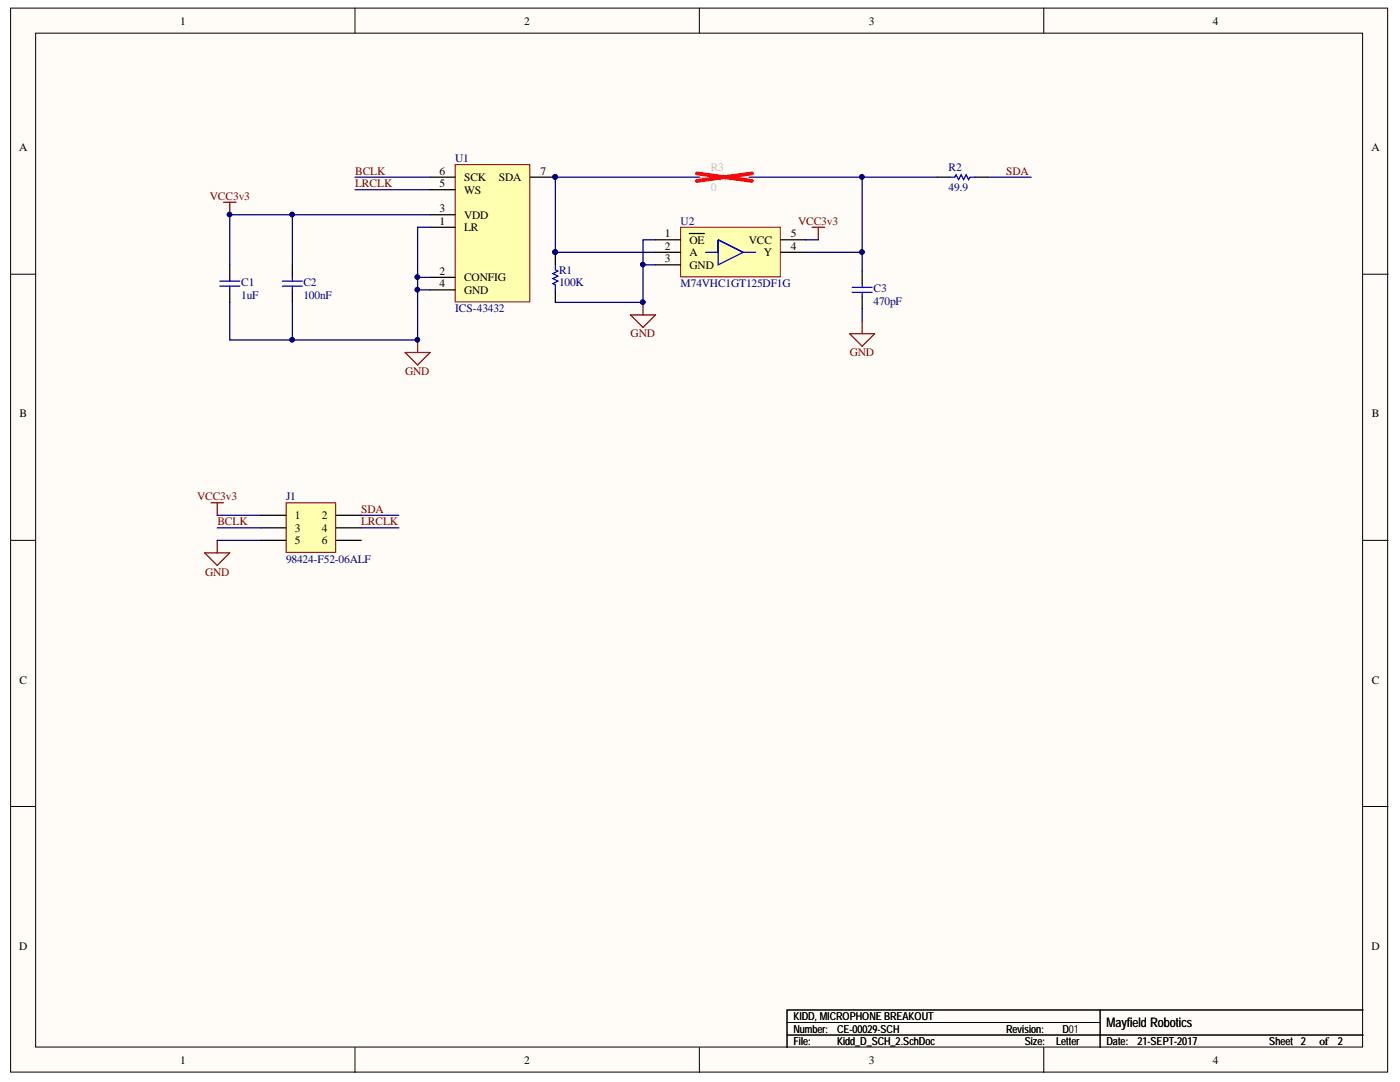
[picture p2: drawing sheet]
<svg xmlns="http://www.w3.org/2000/svg" width="279mm" height="216mm" viewBox="0 0 279 216" stroke-linecap="round" stroke-linejoin="round" font-family="sans-serif">
<g fill="#fffcf8" stroke="#000" stroke-width=".2">
<path d="M2.1 1.6h274.8v212.3h-274.8z"/>
<path d="M7.1 6.6h264.8v202.3h-264.8z"/>
</g>
<g fill="none" stroke="#000" stroke-width=".2">
<path d="M70.8 1.6v5M139.6 1.6v5M208.3 1.6v5M2.1 54.7h5M272 54.7h5M2.1 107.8h5M272 107.8h5M2.1 160.9h5M272 160.9h5M70.8 209v5M139.6 209v5M157.1 206.5h114.9"/>
<path d="M157.1 204h62.5M208.3 209v5M219.6 201.5v7.5M272 201.5h-114.9v7.5"/>
</g>
<path d="M90.8 32.9h14.9v27.3h-14.9z" fill="#ffffb0" stroke="#800000" stroke-width=".2"/>
<path d="M85.8 37.9h5M85.8 35.4h5M105.8 35.4h5M45.9 52.8v2.5M45.9 57.8v2.5M58.3 52.8v2.5M58.3 57.8v2.5M85.8 45.3h5M85.8 55.3h5M85.8 42.9h5M85.8 57.8h5" fill="none" stroke="#000" stroke-width=".25"/>
<circle cx="110.8" cy="35.3" r=".45" fill="#000080" stroke="#000080" stroke-width=".2"/>
<path d="M43.9 56.1h4M43.9 57.1h4M45.9 55.3v.8M45.9 57.1v.7M56.3 56.1h4M56.3 57.1h4M58.3 55.3v.8M58.3 57.1v.7" fill="none" stroke="#00f" stroke-width=".25"/>
<path d="M139.6 35.4h3.5l.2-.5 .5 1 .5-1 .5 1 .5-1 .5 1 .3-.5h3.5" fill="none" stroke="#bfbebc" stroke-width=".25"/>
<path d="M139.1 34.6l11 1.5M150.1 34.6l-11 1.5" fill="none" stroke="#f00" stroke-width=".75"/>
<path d="M135.8 45.3h19.9v9.9h-19.9z" fill="#ffffb0" stroke="#800000" stroke-width=".2"/>
<path d="M110.8 50.3v2.5M110.8 57.8v2.5M130.8 47.8h5M130.8 50.3h5M130.8 52.8h5M137.6 46.6h3M155.8 47.8h5M155.8 50.3h5" fill="none" stroke="#000" stroke-width=".25"/>
<path d="M110.8 52.8v1l.5 .3-1 .5 1 .5-1 .5 1 .5-1 .5 .5 .2v1M140.8 50.3h2.5v-2.5v5l5-2.5-5-2.5 5 2.5h2.5" fill="none" stroke="#00f" stroke-width=".25"/>
<path d="M44.6 40.4h2.5M45.9 40.4v2.5M162.1 45.3h2.5M163.3 45.3v2.5M80.8 70.3h5l-2.5 2.5zM83.3 67.8v2.5M125.8 62.8h5l-2.5 2.5zM128.3 60.3v2.5" fill="none" stroke="#800000" stroke-width=".25"/>
<g fill="#000080" stroke="#000080" stroke-width=".2">
<circle cx="83.3" cy="67.8" r=".45"/>
<circle cx="128.3" cy="60.3" r=".45"/>
<circle cx="45.8" cy="42.8" r=".45"/>
<circle cx="110.8" cy="50.3" r=".45"/>
</g>
<path d="M57.1 100.3h9.9v9.9h-9.9z" fill="#ffffb0" stroke="#800000" stroke-width=".2"/>
<path d="M187.1 35.4h2.5M194.6 35.4h2.5M172.1 54.1v2.5M172.1 59.1v2.5M52.1 102.8h5M52.1 105.3h5M52.1 107.8h5M67.1 102.8h5M67.1 105.3h5M67.1 107.8h5" fill="none" stroke="#000" stroke-width=".25"/>
<path d="M169.6 66.6h5l-2.5 2.5zM172.1 64.1v2.5M40.9 110.3h5l-2.5 2.5zM42.1 100.3h2.5M43.4 100.3v2.5M43.4 107.8v2.5" fill="none" stroke="#800000" stroke-width=".25"/>
<g fill="none" stroke="#000080" stroke-width=".25">
<path d="M70.8 37.9h15M70.8 35.4h15M139.6 35.4h-28.8v14.9h20M149.6 35.4h37.5M172.1 35.4v14.9h-11.3M197.1 35.4h8.7M58.3 42.9v9.9M83.3 57.8h2.5M85.8 42.9h-39.9v9.9M85.8 55.3h-2.5v12.5h-25v-7.5M85.8 45.3h-2.5v10M130.8 47.8h-2.5v5"/>
<path d="M130.8 52.8h-2.5v7.5h-17.5M160.8 47.8h2.5M172.1 50.3v3.8M45.9 60.3v7.5h12.4M172.1 61.6v2.5M43.4 102.8h8.7M43.4 107.8h8.7M43.4 105.3h8.7M72.1 102.8h7.5M72.1 105.3h7.5"/>
</g>
<g fill="#000080" stroke="#000080" stroke-width=".2">
<circle cx="58.3" cy="42.8" r=".45"/>
<circle cx="45.8" cy="42.8" r=".45"/>
<circle cx="83.3" cy="57.8" r=".45"/>
<circle cx="58.3" cy="67.8" r=".45"/>
<circle cx="83.3" cy="67.8" r=".45"/>
<circle cx="83.3" cy="55.3" r=".45"/>
<circle cx="128.3" cy="52.8" r=".45"/>
<circle cx="172" cy="50.3" r=".45"/>
<circle cx="172" cy="35.3" r=".45"/>
<circle cx="128.3" cy="60.3" r=".45"/>
<circle cx="110.8" cy="35.3" r=".45"/>
<circle cx="110.8" cy="50.3" r=".45"/>
</g>
<path d="M189.6 35.4h1l.2-.5 .5 1 .5-1 .5 1 .5-1 .5 1 .3-.5h1M170.1 57.3h4M170.1 58.3h4M172.1 56.6v.7M172.1 58.3v.8" fill="none" stroke="#00f" stroke-width=".25"/>
<text font-size="2.6" x="220.8" y="205">Mayfield Robotics</text>
<g font-size="2.3">
<text x="35.9" y="4.9">1</text>
<text x="104.6" y="4.9">2</text>
<text x="173.4" y="4.9">3</text>
<text x="242.1" y="4.9">4</text>
<text x="3.8" y="30.2">A</text>
<text x="87.7" y="34.8">6</text>
<text x="107.8" y="34.8">7</text>
<text x="273.7" y="30.2">A</text>
<text x="87.7" y="37.4">5</text>
<text x="92.6" y="38.6">WS</text>
<text x="92.6" y="36.1">SCK</text>
<text x="99.6" y="36.1">SDA</text>
<text x="87.7" y="44.9">1</text>
<text x="87.7" y="42.4">3</text>
<text x="92.6" y="46.1">LR</text>
<text x="92.6" y="43.6">VDD</text>
<text x="132.7" y="47.4">1</text>
<text x="157.8" y="47.4">5</text>
<text x="132.7" y="49.9">2</text>
<text x="132.7" y="52.3">3</text>
<text x="137.6" y="48.6">OE</text>
<text x="137.6" y="51.1">A</text>
<text x="137.6" y="53.6">GND</text>
<text x="149.5" y="48.6">VCC</text>
<text x="152.4" y="51.1">Y</text>
<text x="157.8" y="49.9">4</text>
<text x="87.7" y="54.9">2</text>
<text x="87.7" y="57.3">4</text>
<text x="92.6" y="56.1">CONFIG</text>
<text x="92.6" y="58.6">GND</text>
<text x="3.9" y="83.3">B</text>
<text x="273.8" y="83.3">B</text>
<text x="58.9" y="103.6">1</text>
<text x="58.9" y="106.1">3</text>
<text x="64.2" y="103.6">2</text>
<text x="64.2" y="106.1">4</text>
<text x="58.9" y="108.6">5</text>
<text x="64.2" y="108.6">6</text>
<text x="3.9" y="136.4">C</text>
<text x="273.8" y="136.4">C</text>
<text x="3.8" y="189.5">D</text>
<text x="273.7" y="189.5">D</text>
<text x="263.3" y="208.5">of</text>
<text x="35.9" y="212.2">1</text>
<text x="104.6" y="212.2">2</text>
<text x="173.4" y="212.2">3</text>
<text x="242.1" y="212.2">4</text>
</g>
<g font-size="2.3" fill="#800000">
<text x="70.9" y="34.8">BCLK</text>
<text x="200.8" y="34.8">SDA</text>
<text x="41.9" y="39.8">VCC3v3</text>
<text x="70.9" y="37.4">LRCLK</text>
<text x="159.3" y="44.9">VCC3v3</text>
<text x="125.9" y="67.3">GND</text>
<text x="169.6" y="71.1">GND</text>
<text x="80.9" y="74.8">GND</text>
<text x="39.3" y="99.9">VCC3v3</text>
<text x="43.4" y="104.9">BCLK</text>
<text x="72.1" y="102.3">SDA</text>
<text x="72.1" y="104.9">LRCLK</text>
<text x="40.9" y="114.8">GND</text>
</g>
<g font-size="2.3" fill="#000080">
<text x="90.8" y="32.4">U1</text>
<text x="189.3" y="34.1">R2</text>
<text x="189.3" y="38.1">49.9</text>
<text x="135.8" y="44.9">U2</text>
<text x="48.1" y="59.6">1uF</text>
<text x="48.1" y="57.1">C1</text>
<text x="60.6" y="59.6">100nF</text>
<text x="60.6" y="57.1">C2</text>
<text x="111.6" y="57.1">100K</text>
<text x="111.6" y="54.6">R1</text>
<text x="135.8" y="57.3">M74VHC1GT125DF1G</text>
<text x="174.3" y="58.3">C3</text>
<text x="90.8" y="62.3">ICS-43432</text>
<text x="174.3" y="60.9">470pF</text>
<text x="57.1" y="99.9">J1</text>
<text x="57.1" y="112.3">98424-F52-06ALF</text>
</g>
<g font-size="2.3" fill="#bfbebc">
<text x="141.8" y="34.1">R3</text>
<text x="141.8" y="38.1">0</text>
</g>
<g font-size="2.2">
<text x="158.3" y="203.5">KIDD, MICROPHONE BREAKOUT</text>
<text x="158.3" y="206.1">Number:</text>
<text x="158.3" y="208.5">File:</text>
<text x="167" y="206.1">CE-00029-SCH</text>
<text x="167" y="208.5">Kidd_D_SCH_2.SchDoc</text>
<text x="200.8" y="206.1">Revision:</text>
<text x="204.5" y="208.5">Size:</text>
<text x="210.8" y="208.5">Letter</text>
<text x="212" y="206.1">D01</text>
<text x="212" y="206.1">D</text>
<text x="220.8" y="208.5">Date:</text>
<text x="227" y="208.5">21-SEPT-2017</text>
<text x="253.3" y="208.5">Sheet 2</text>
<text x="267" y="208.5">2</text>
</g>
</svg>
